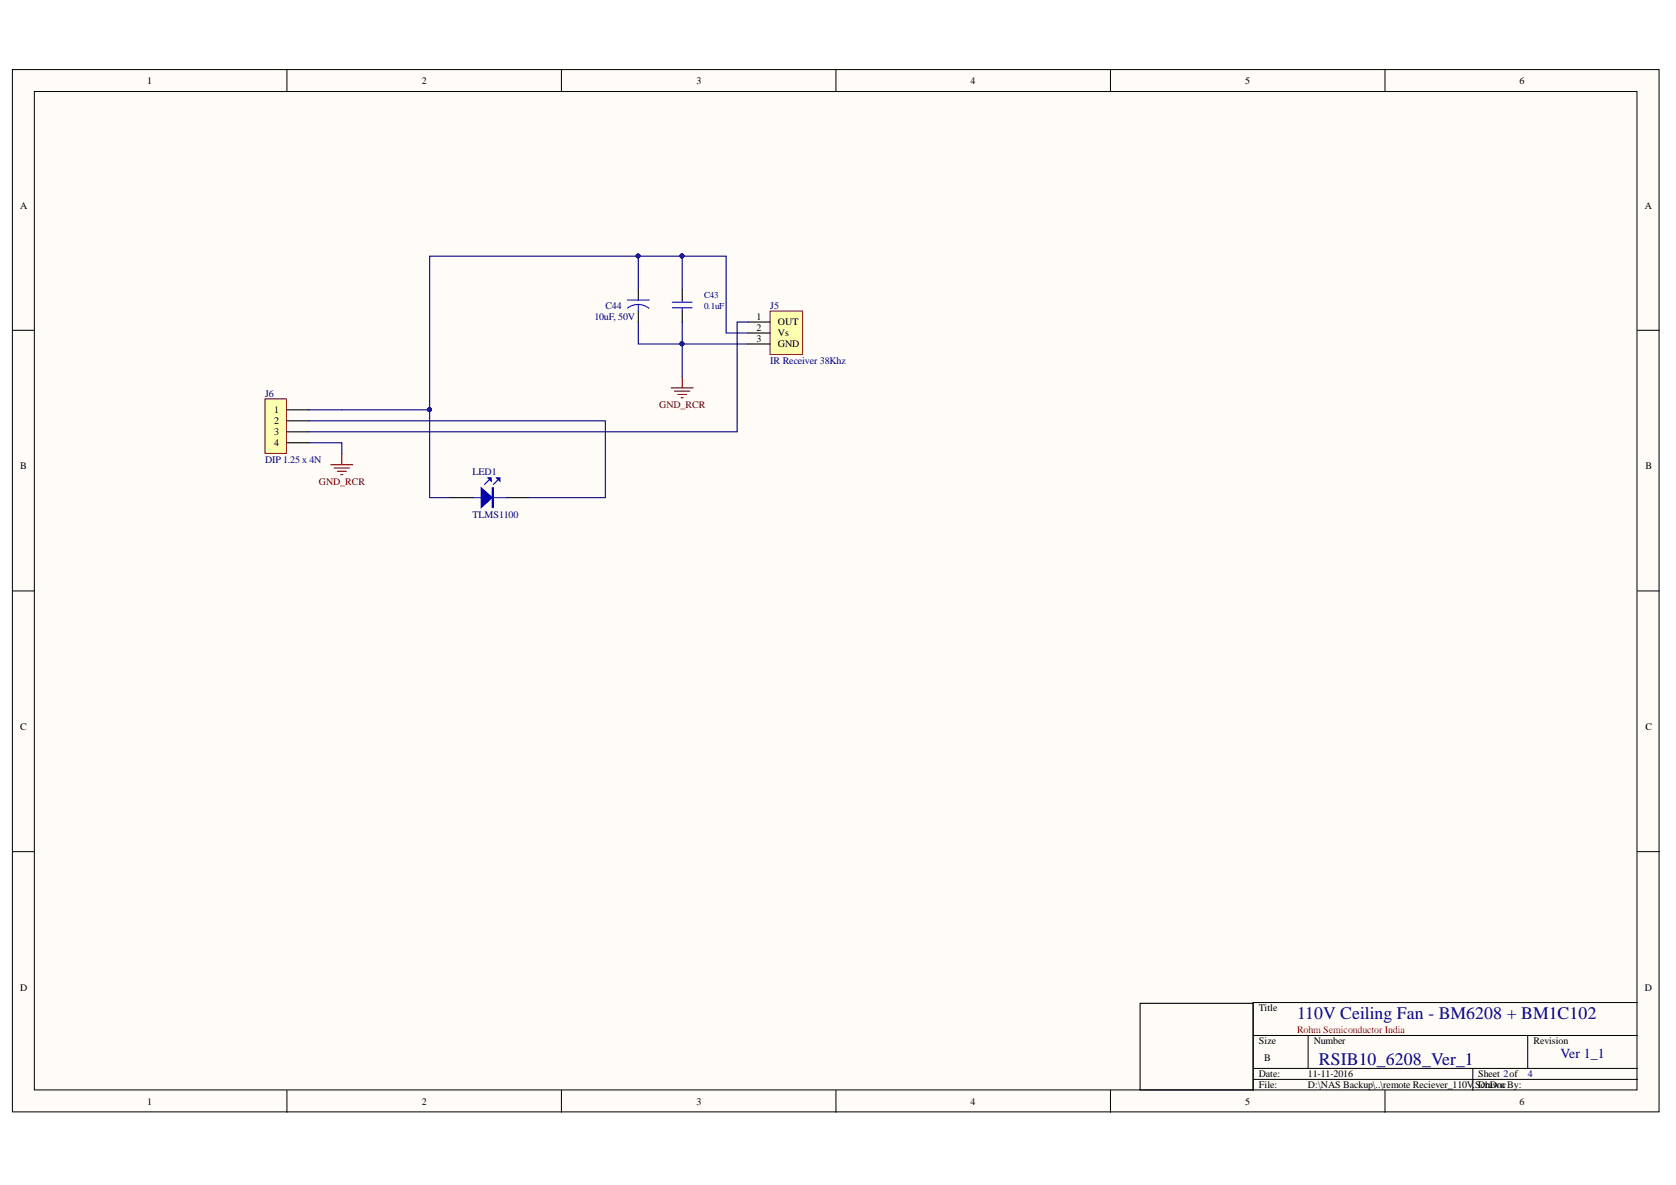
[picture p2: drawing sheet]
<svg xmlns="http://www.w3.org/2000/svg" width="297mm" height="210mm" viewBox="0 0 297 210" stroke-linecap="round" stroke-linejoin="round" font-family="sans-serif">
<g fill="#fffcf8" stroke="#000" stroke-width=".18">
<path d="M2.2 12.3h291.8v184.7h-291.8z"/>
<path d="M6.1 16.2h284v176.9h-284z"/>
</g>
<g fill="none" stroke="#000" stroke-width=".18">
<path d="M50.8 12.3v3.9M99.5 12.3v3.9M148.2 12.3v3.9M196.8 12.3v3.9M245.5 12.3v3.9M2.2 58.5h3.9M290.2 58.5h3.9M2.2 104.7h3.9M290.2 104.7h3.9M2.2 150.9h3.9M290.2 150.9h3.9M290.2 177.6h-68.1v15.5"/>
<path d="M50.8 193.1v3.9M99.5 193.1v3.9M148.2 193.1v3.9M196.8 193.1v3.9M222.1 183.4h68.1M222.1 189.3h68.1M222.1 191.2h68.1M231.8 183.4v5.9M245.5 193.1v3.9M261 189.3v3.8M270.8 183.4v5.9"/>
</g>
<path d="M113.1 51.2v2M113.1 55.1v1.9M120.9 51.2v2M120.9 55.1v1.9M202.1 177.7h20v15.4h-20z" fill="none" stroke="#000" stroke-width=".19"/>
<path d="M111.2 53.2h3.9M113.1 53.9l.8 .2 1.1 .5M113.1 53.9l-.8 .1-1.1 .6M113.1 53.9v1.2M119.2 54.5h3.5M119.2 53.5h3.5M120.9 53.2v.3M120.9 54.5v.6" fill="none" stroke="#00f" stroke-width=".19"/>
<path d="M113.1 57v3.9h7.8v-3.9M113.1 51.2v-5.8h7.8v5.8M113.1 45.4h-37v27.2h-21.4M54.7 78.4h5.9v2" fill="none" stroke="#000080" stroke-width=".19"/>
<g fill="#000080" stroke="#000080" stroke-width=".18">
<circle cx="120.9" cy="60.9" r=".35"/>
<circle cx="113.1" cy="45.3" r=".35"/>
<circle cx="120.9" cy="45.3" r=".35"/>
<circle cx="76.1" cy="72.6" r=".35"/>
</g>
<path d="M119 68.7h3.9M119.5 69.3h2.8M120.1 69.9h1.6M120.7 70.5h.4M120.9 66.8v1.9M58.6 82.3h3.9M59.2 82.9h2.7M59.8 83.5h1.6M60.4 84.1h.4M60.6 80.4v1.9" fill="none" stroke="#800000" stroke-width=".19"/>
<path d="M136.5 55.1h5.7v7.7h-5.7z" fill="#ffffb0" stroke="#800000" stroke-width=".18"/>
<path d="M132.6 57h3.9M132.6 59h3.9M132.6 60.9h3.9" fill="none" stroke="#000" stroke-width=".19"/>
<path d="M120.9 45.4h7.8v13.6h3.9M76.1 72.6v15.6h3.9M132.6 60.9h-11.7v5.9" fill="none" stroke="#000080" stroke-width=".19"/>
<g fill="#000080" stroke="#000080" stroke-width=".18">
<circle cx="120.9" cy="60.9" r=".35"/>
<circle cx="120.9" cy="45.3" r=".35"/>
<circle cx="76.1" cy="72.6" r=".35"/>
</g>
<path d="M47 70.7h3.8v9.6h-3.8z" fill="#ffffb0" stroke="#800000" stroke-width=".18"/>
<path d="M50.8 72.6h3.9M50.8 74.5h3.9M50.8 76.5h3.9M50.8 78.4h3.9M80 88.2h3.9M89.8 88.2h3.9" fill="none" stroke="#000" stroke-width=".19"/>
<path d="M83.9 88.2h5.9M86.7 85l-.8 .8M88.2 85l-.8 .8" fill="none" stroke="#00f" stroke-width=".19"/>
<path d="M85.3 86.4l1.9 1.8-1.9 1.7z" fill="#00f"/>
<path d="M85.3 86.4l1.9 1.8-1.9 1.7zM87.2 86.4h.2v3.5h-.2zM87.3 86.4v3.5" fill="none" stroke="#00f" stroke-width=".19"/>
<path d="M88 84.7h.6v.5z" fill="#00f"/>
<path d="M88 84.7h.6v.5z" fill="none" stroke="#00f" stroke-width=".19"/>
<path d="M86.5 84.7h.5v.5z" fill="#00f"/>
<path d="M86.5 84.7h.5v.5z" fill="none" stroke="#00f" stroke-width=".19"/>
<path d="M132.6 57h-2v19.5h-75.9M54.7 74.5h52.6v13.7h-13.6" fill="none" stroke="#000080" stroke-width=".19"/>
<g font-size="3.1" fill="#000080">
<text x="229.9" y="180.6">110V Ceiling Fan - BM6208 + BM1C102</text>
<text x="233.8" y="188.6">RSIB10_6208_Ver_1</text>
</g>
<text font-size="2.4" fill="#000080" x="276.6" y="187.3">Ver 1_1</text>
<g font-size="1.8">
<text x="26.1" y="14.9">1</text>
<text x="74.8" y="14.9">2</text>
<text x="123.4" y="14.9">3</text>
<text x="172" y="14.9">4</text>
<text x="220.7" y="14.9">5</text>
<text x="269.3" y="14.9">6</text>
<text x="3.5" y="37">A</text>
<text x="291.5" y="37">A</text>
<text x="134.1" y="56.6">1</text>
<text x="134.1" y="58.6">2</text>
<text x="137.9" y="57.7">OUT</text>
<text x="137.9" y="59.6">Vs</text>
<text x="134.1" y="60.5">3</text>
<text x="137.9" y="61.5">GND</text>
<text x="48.6" y="73.2">1</text>
<text x="48.6" y="75.1">2</text>
<text x="48.6" y="77.1">3</text>
<text x="3.5" y="83.1">B</text>
<text x="48.6" y="79">4</text>
<text x="291.6" y="83.1">B</text>
<text x="3.5" y="129.3">C</text>
<text x="291.6" y="129.3">C</text>
<text x="3.5" y="175.5">D</text>
<text x="223.1" y="179.1">Title</text>
<text x="291.5" y="175.5">D</text>
<text x="223.1" y="185">Size</text>
<text x="232.8" y="185">Number</text>
<text x="271.8" y="185">Revision</text>
<text x="223.1" y="190.8">Date:</text>
<text x="224" y="187.9">B</text>
<text x="231.8" y="190.8">11-11-2016</text>
<text x="262" y="190.8">Sheet 2of</text>
<text x="26.1" y="195.7">1</text>
<text x="74.8" y="195.7">2</text>
<text x="123.4" y="195.7">3</text>
<text x="172" y="195.7">4</text>
<text x="220.7" y="195.7">5</text>
<text x="223.1" y="192.7">File:</text>
<text x="231.8" y="192.7">D:\NAS Backup\..\remote Reciever_110V.</text>
<text x="261.4" y="192.7">SDrawn</text>
<text x="262.4" y="192.7">chDocBy:</text>
<text x="269.3" y="195.7">6</text>
</g>
<g font-size="1.8" fill="#000080">
<text x="105.3" y="56.6">10uF, 50V</text>
<text x="107.3" y="54.7">C44</text>
<text x="136.5" y="54.7">J5</text>
<text x="136.5" y="64.4">IR Receiver 38Khz</text>
<text x="47" y="70.2">J6</text>
<text x="47" y="82">DIP 1.25 x 4N</text>
<text x="83.7" y="84.1">LED1</text>
<text x="83.7" y="91.7">TLMS1100</text>
<text x="270.8" y="190.8">4</text>
</g>
<g font-size="1.8" fill="#800000">
<text x="116.8" y="72.3">GND_RCR</text>
<text x="56.5" y="85.9">GND_RCR</text>
</g>
<text font-size="1.8" fill="#f00" x="229.9" y="183">Rohm Semiconductor India</text>
<g font-size="1.6" fill="#000080">
<text x="124.8" y="52.8">C43</text>
<text x="124.8" y="54.8">0.1uF</text>
</g>
</svg>
